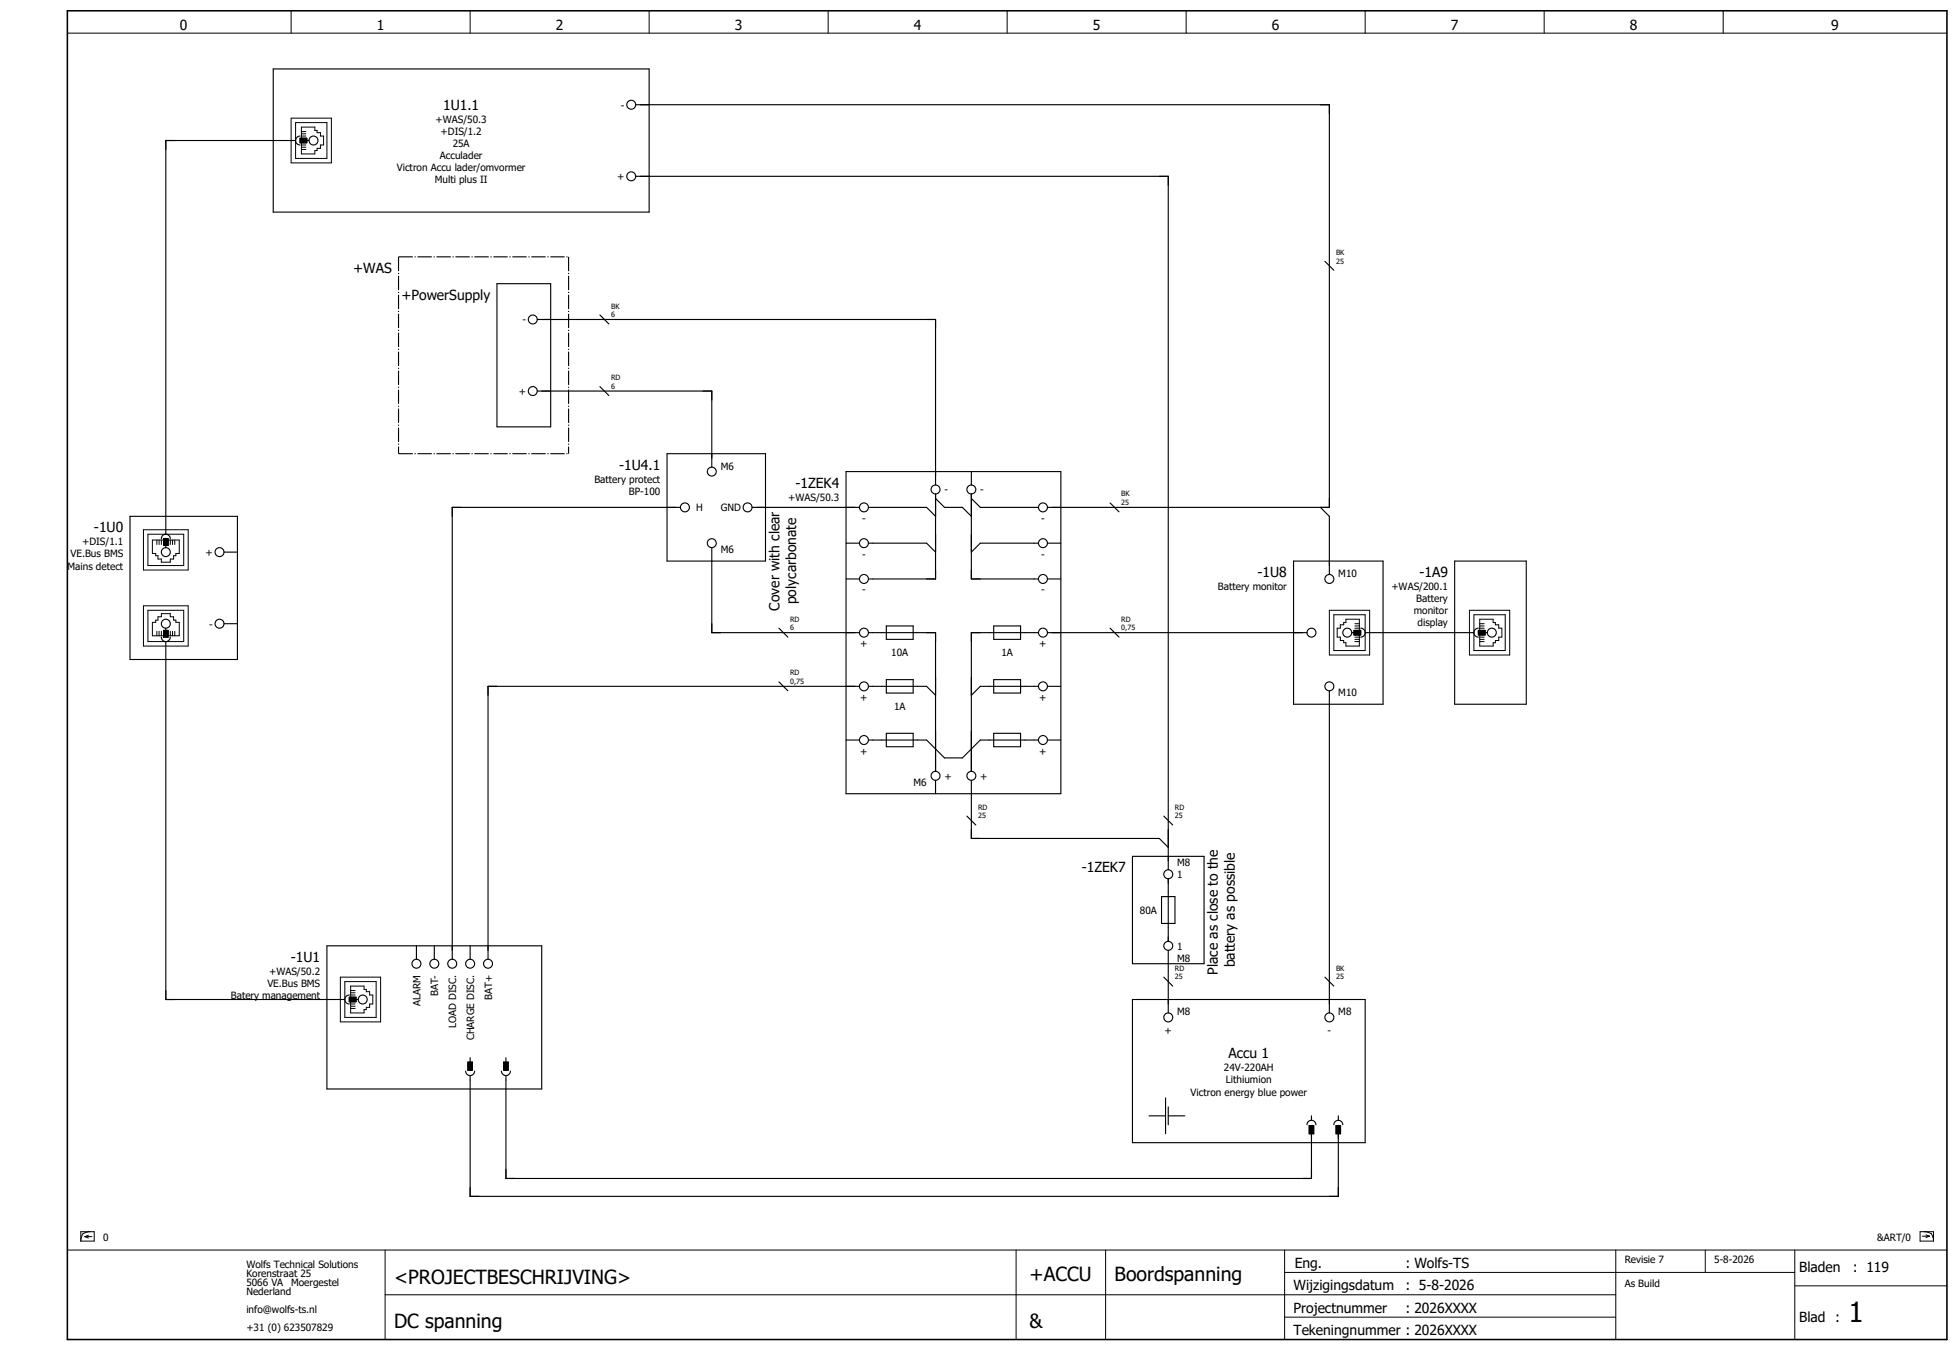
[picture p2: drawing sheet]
<svg xmlns="http://www.w3.org/2000/svg" width="438mm" height="302mm" viewBox="0 0 438 302" stroke-linecap="round" stroke-linejoin="round" font-family="sans-serif">
<g fill="none" stroke="#000" stroke-width=".22">
<path d="M15.1 7.4h420M65.1 2.4v5M105.1 2.4v5M145.1 2.4v5M185.1 2.4v5M225.1 2.4v5M265.1 2.4v5M305.1 2.4v5M345.1 2.4v5M385.1 2.4v5M65.1 26.4h9v10h-9zM66.1 27.4h7v8h-7z"/>
<path d="M67.4 30.4h1M67.4 28.4h3v.8h.5v.5h.7v.7h.7v2h-.7v.8h-.7v.5h-.5v.7h-3zM67.4 32.4h1M67.4 31.4h1M67.4 30.9h1M67.4 29.4h1M67.4 33.4h1M67.4 29.9h1M67.4 31.9h1M67.4 32.9h1M32.1 118.4h10v9h-10zM33.1 119.4h8v7h-8z"/>
<path d="M32.1 135.4h10v9h-10zM33.1 136.4h8v7h-8zM34.1 139.1h.7v-.5h.5v-.7h.8v-.7h2v.7h.7v.7h.5v.5h.8v3h-6zM34.1 120.7h6v3h-.8v.5h-.5v.8h-.7v.7h-2v-.7h-.8v-.8h-.5v-.5h-.7zM35.1 120.7v1M35.6 120.7v1M36.1 120.7v1M36.6 120.7v1M37.1 120.7v1M37.6 120.7v1M38.1 120.7v1M38.6 120.7v1"/>
<path d="M39.1 120.7v1M297.1 136.4h9v10h-9zM298.1 137.4h7v8h-7zM299.5 139.7h.8v-.5h.5v-.8h3v6h-3v-.7h-.5v-.5h-.8v-.8h-.7v-2h.7zM302.8 139.4h1M302.8 139.9h1M328.4 136.4h9v10h-9zM329.4 137.4h7v8h-7zM330.7 138.4h3v.8h.5v.5h.7v.7h.7v2h-.7v.8h-.7v.5h-.5v.7h-3zM330.7 139.4h1M330.7 139.9h1M35.1 141.1v1"/>
<path d="M35.6 141.1v1M36.1 141.1v1M36.6 141.1v1M37.1 141.1v1M37.6 141.1v1M38.1 141.1v1M38.6 141.1v1M39.1 141.1v1M302.8 141.4h1M302.8 140.4h1M302.8 141.9h1M302.8 143.4h1"/>
<path d="M302.8 142.4h1M302.8 142.9h1M302.8 140.9h1M330.7 141.4h1M330.7 140.4h1M330.7 141.9h1M330.7 143.4h1M330.7 142.4h1M330.7 142.9h1M330.7 140.9h1M76.1 218.4h9v10h-9zM77.1 219.4h7v8h-7z"/>
<path d="M78.4 220.4h3v.8h.5v.5h.7v.7h.7v2h-.7v.8h-.7v.5h-.5v.7h-3zM78.4 223.4h1M78.4 224.4h1M78.4 222.9h1M78.4 221.4h1M78.4 222.4h1M78.4 225.4h1M78.4 221.9h1M78.4 223.9h1M78.4 224.9h1M15.1 279.4h420M18.1 275.3h3v2.1h-3z"/>
<path d="M18.5 275.8l-.3 .8-.1 .8M19 276.4h1.6M19 276.4l.8 .3M19.8 276.1l-.8 .3M20.2 275.3l-.9 .1-.8 .4M86.1 279.4v20M227.1 279.4v20M247.1 279.4v20M287.1 279.4v20M361.1 279.4v20M381.1 279.4v5M401.1 279.4v20"/>
<path d="M429.1 275.3h3v2.1h-3zM429.6 276.3h1.6M430 275.3l.8 .1 .8 .4M430.4 276l.8 .3M431.2 276.3l-.8 .3M431.6 275.8l.3 .8 .2 .8M86.1 289.4h275M287.1 284.4h114M287.1 294.4h74M401.1 287.4h34"/>
</g>
<path d="M15.1 2.4h420v297h-420z" fill="none" stroke="#000" stroke-width=".35"/>
<g fill="none" stroke="#000" stroke-width=".25">
<path d="M61.1 15.4h84v32h-84zM66.1 31.4h-29v88M67.1 30.4a1 1 0 0 0-1 1 1 1 0 0 0 1 1M67.1 30.9h1.5v1h-1.5zM68.6 31.4h.5M142.1 23.4h155v90h-63M142.1 39.4h119v155M296.1 58.4l2 2M111.1 63.4h12v32h-12zM120.1 71.4h89v37M134.1 70.4l2 2M120.1 87.4h39v17"/>
<path d="M134.1 86.4l2 2M29.1 115.4h24v32h-24zM149.1 101.4h22v24h-22zM152.1 113.4h-51v101M168.1 113.4h24M189.1 105.4h48v72h-48zM194.1 113.4h13l2 2M209.1 111.4l2 2h4l2 2M209.1 110.4v19h-15M217.1 105.4v3M217.1 110.4v19h15M217.1 111.4l2 2h13"/>
<path d="M248.1 112.4l2 2M295.1 113.4l2 2v13M36.1 120.4a1 1 0 0 1 1-1 1 1 0 0 1 1 1M36.6 120.4h1v1.5h-1zM37.1 121.9v.5M50.1 139.4h3M50.1 123.4h3M159.1 122.4v19h33M189.1 129.4h3M189.1 121.4h3M194.1 121.4h13l2 2M198.1 139.9h6v3h-6z"/>
<path d="M222.1 139.9h6v3h-6zM232.1 121.4h-13l-2 2M234.1 129.4h3M234.1 121.4h3M289.1 125.4h20v32h-20zM325.1 125.4h16v32h-16zM36.1 142.4a1 1 0 0 0 1 1 1 1 0 0 0 1-1M36.6 140.9h1v1.5h-1zM37.1 140.4v.5M37.1 143.4v80h40M174.1 140.4l2 2M174.1 152.4l2 2"/>
<path d="M192.1 153.4h-83v61M194.1 141.4h15v31M194.1 153.4h13l2 2M198.1 151.9h6v3h-6zM222.1 151.9h6v3h-6zM232.1 141.4h-15v31M232.1 153.4h-13l-2 2M234.1 141.4h58M234.1 153.4h3M248.1 140.4l2 2M297.1 154.4v72M302.1 141.4h.5"/>
<path d="M302.6 140.9h1.5v1h-1.5zM304.1 140.4a1 1 0 0 1 1 1 1 1 0 0 1-1 1M305.1 141.4h24.3M330.4 140.4a1 1 0 0 0-1 1 1 1 0 0 0 1 1M330.4 140.9h1.5v1h-1.5zM331.9 141.4h.5M189.1 165.4h3M194.1 165.4h13l4 4h4l4-4h13M198.1 163.9h6v3h-6zM209.1 174.4v3M217.1 174.4v13h42l2 2M222.1 163.9h6v3h-6z"/>
<path d="M234.1 165.4h3M216.1 182.4l2 2M253.1 191.4h16v24h-16zM260.1 182.4l2 2M261.1 196.4v14M73.1 211.4h48v32h-48zM93.1 211.4v3M97.1 211.4v3M105.1 211.4v3M259.6 200.4h3v6h-3zM260.1 218.4l2 2M261.1 212.4v14"/>
<path d="M296.1 218.4l2 2M78.1 222.4a1 1 0 0 0-1 1 1 1 0 0 0 1 1M78.1 222.9h1.5v1h-1.5zM79.6 223.4h.5M104.1 239.4a1 1 0 0 0 1 1 1 1 0 0 0 1-1M104.6 237.4h1v1.8h-1zM105.1 236.4v1M112.1 239.4a1 1 0 0 0 1 1 1 1 0 0 0 1-1M112.6 237.4h1v1.8h-1zM113.1 236.4v1M253.1 223.4h52v32h-52zM105.1 240.4v27h194v-14"/>
<path d="M113.1 240.4v23h180v-10M256.8 249.4h3.7M260.5 245.4v8M261.1 247.4v4M261.1 249.4h3.7M292.1 251.4a1 1 0 0 1 1-1 1 1 0 0 1 1 1M292.6 251.6h1v1.8h-1zM293.1 249.4v1M298.1 251.4a1 1 0 0 1 1-1 1 1 0 0 1 1 1M298.6 251.6h1v1.8h-1zM299.1 249.4v1"/>
<circle cx="70.1" cy="31.4" r="1"/>
<circle cx="141.1" cy="39.4" r="1"/>
<circle cx="141.1" cy="23.4" r="1"/>
<circle cx="119.1" cy="71.4" r="1"/>
<circle cx="119.1" cy="87.4" r="1"/>
<circle cx="153.1" cy="113.4" r="1"/>
<circle cx="159.1" cy="105.4" r="1"/>
<circle cx="167.1" cy="113.4" r="1"/>
<circle cx="193.1" cy="113.4" r="1"/>
<circle cx="209.1" cy="109.4" r="1"/>
<circle cx="217.1" cy="109.4" r="1"/>
<circle cx="233.1" cy="113.4" r="1"/>
<circle cx="37.1" cy="139.4" r="1"/>
<circle cx="37.1" cy="123.4" r="1"/>
<circle cx="49.1" cy="139.4" r="1"/>
<circle cx="49.1" cy="123.4" r="1"/>
<circle cx="159.1" cy="121.4" r="1"/>
<circle cx="193.1" cy="121.4" r="1"/>
<circle cx="193.1" cy="129.4" r="1"/>
<circle cx="233.1" cy="121.4" r="1"/>
<circle cx="233.1" cy="129.4" r="1"/>
<circle cx="297.1" cy="129.4" r="1"/>
<circle cx="193.1" cy="141.4" r="1"/>
<circle cx="193.1" cy="153.4" r="1"/>
<circle cx="233.1" cy="141.4" r="1"/>
<circle cx="233.1" cy="153.4" r="1"/>
<circle cx="293.1" cy="141.4" r="1"/>
<circle cx="297.1" cy="153.4" r="1"/>
<circle cx="301.1" cy="141.4" r="1"/>
<circle cx="333.4" cy="141.4" r="1"/>
<circle cx="193.1" cy="165.4" r="1"/>
<circle cx="209.1" cy="173.4" r="1"/>
<circle cx="217.1" cy="173.4" r="1"/>
<circle cx="233.1" cy="165.4" r="1"/>
<circle cx="261.1" cy="195.4" r="1"/>
<circle cx="93.1" cy="215.4" r="1"/>
<circle cx="97.1" cy="215.4" r="1"/>
<circle cx="101.1" cy="215.4" r="1"/>
<circle cx="105.1" cy="215.4" r="1"/>
<circle cx="109.1" cy="215.4" r="1"/>
<circle cx="261.1" cy="211.4" r="1"/>
<circle cx="81.1" cy="223.4" r="1"/>
<circle cx="261.1" cy="227.4" r="1"/>
<circle cx="297.1" cy="227.4" r="1"/>
</g>
<path d="M89.1 57.4h38M89.1 57.4v44M127.1 57.4v44M89.1 101.4h38" fill="none" stroke="#000" stroke-width=".25" stroke-dasharray="3.2 .4 .2 .4" stroke-linecap="butt"/>
<path d="M67.1 30.9h1.5v1h-1.5zM36.6 120.4h1v1.5h-1zM36.6 140.9h1v1.5h-1zM302.6 140.9h1.5v1h-1.5zM330.4 140.9h1.5v1h-1.5zM78.1 222.9h1.5v1h-1.5zM104.6 237.4h1v1.8h-1zM112.6 237.4h1v1.8h-1zM292.6 251.6h1v1.8h-1zM298.6 251.6h1v1.8h-1z" fill="#000" stroke="#000" stroke-width=".22"/>
<text font-size="6.2" x="413.1" y="295.4">1</text>
<g font-size="4.3">
<text x="88.1" y="286.9">&lt;PROJECTBESCHRIJVING&gt;</text>
<text x="230.1" y="286.4">+ACCU</text>
<text x="249.1" y="286.4">Boordspanning</text>
<text x="88.1" y="296.9">DC spanning</text>
<text x="230.1" y="296.9">&amp;</text>
</g>
<g font-size="3.1">
<text x="40.2" y="6.8">0</text>
<text x="84.2" y="6.8">1</text>
<text x="124.2" y="6.8">2</text>
<text x="164.2" y="6.8">3</text>
<text x="204.2" y="6.8">4</text>
<text x="244.2" y="6.8">5</text>
<text x="284.2" y="6.8">6</text>
<text x="324.2" y="6.8">7</text>
<text x="364.2" y="6.8">8</text>
<text x="409.2" y="6.8">9</text>
<text x="99" y="24.5">1U1.1</text>
<text x="78.9" y="61">+WAS</text>
<text x="89.7" y="67">+PowerSupply</text>
<text x="138.4" y="105">-1U4.1</text>
<text x="177.7" y="109">-1ZEK4</text>
<text x="21" y="119">-1U0</text>
<text x="281" y="129">-1U8</text>
<text x="317.2" y="129">-1A9</text>
<text x="174.2" y="136.5" transform="rotate(-90 174.2 136.5)">Cover with clear</text>
<text x="177.9" y="135" transform="rotate(-90 177.9 135)">polycarbonate</text>
<text x="241.7" y="195">-1ZEK7</text>
<text x="65" y="215">-1U1</text>
<text x="272.2" y="217.9" transform="rotate(-90 272.2 217.9)">Place as close to the</text>
<text x="275.9" y="216.2" transform="rotate(-90 275.9 216.2)">battery as possible</text>
<text x="274.5" y="236.6">Accu 1</text>
<text x="289.3" y="283.4">Eng.</text>
<text x="314.1" y="283.4">: Wolfs-TS</text>
<text x="402.1" y="284.4">Bladen</text>
<text x="414.1" y="284.4">: 119</text>
<text x="289.1" y="288.4">Wijzigingsdatum</text>
<text x="289.1" y="293.4">Projectnummer</text>
<text x="314.1" y="288.4">: 5-8-2026</text>
<text x="314.1" y="293.4">: 2026XXXX</text>
<text x="289.1" y="298.4">Tekeningnummer : 2026XXXX</text>
<text x="402.1" y="295.4">Blad :</text>
</g>
<g font-size="2.2">
<text x="97.3" y="27.4">+WAS/50.3</text>
<text x="138.7" y="24.3">-</text>
<text x="98.3" y="35.5">Acculader</text>
<text x="98.5" y="30.1">+DIS/1.2</text>
<text x="101.2" y="32.8">25A</text>
<text x="88.7" y="38.2">Victron Accu lader/omvormer</text>
<text x="97.2" y="40.9">Multi plus II</text>
<text x="137.9" y="40.3">+</text>
<text x="116.7" y="72.3">-</text>
<text x="115.9" y="88.3">+</text>
<text x="132.8" y="107.9">Battery protect</text>
<text x="161.1" y="104.9">M6</text>
<text x="140.5" y="110.6">BP-100</text>
<text x="176.1" y="111.9">+WAS/50.3</text>
<text x="211.1" y="110.3">-</text>
<text x="219.1" y="110.3">-</text>
<text x="155.6" y="114.3">H</text>
<text x="161.1" y="114.3">GND</text>
<text x="192.6" y="116.6">-</text>
<text x="232.6" y="116.6">-</text>
<text x="15.7" y="124.6">VE.Bus BMS</text>
<text x="18.4" y="121.9">+DIS/1.1</text>
<text x="45.9" y="124.3">+</text>
<text x="161.1" y="123.6">M6</text>
<text x="192.6" y="124.6">-</text>
<text x="232.6" y="124.6">-</text>
<text x="15.1" y="127.3">Mains detect</text>
<text x="272.2" y="131.9">Battery monitor</text>
<text x="299.1" y="128.9">M10</text>
<text x="310.9" y="131.9">+WAS/200.1</text>
<text x="192.6" y="132.6">-</text>
<text x="232.6" y="132.6">-</text>
<text x="315.9" y="137.3">monitor</text>
<text x="316.5" y="134.6">Battery</text>
<text x="46.7" y="140.3">-</text>
<text x="316.8" y="140">display</text>
<text x="192.2" y="144.6">+</text>
<text x="199.2" y="146.6">10A</text>
<text x="223.8" y="146.6">1A</text>
<text x="232.2" y="144.6">+</text>
<text x="299.1" y="155.6">M10</text>
<text x="192.2" y="156.6">+</text>
<text x="199.8" y="158.6">1A</text>
<text x="232.2" y="156.6">+</text>
<text x="192.2" y="168.6">+</text>
<text x="232.2" y="168.6">+</text>
<text x="204.1" y="175.6">M6</text>
<text x="211.1" y="174.3">+</text>
<text x="219.1" y="174.3">+</text>
<text x="263.1" y="196.3">1</text>
<text x="263.1" y="193.6">M8</text>
<text x="254.7" y="204.3">80A</text>
<text x="263.1" y="212.3">1</text>
<text x="263.1" y="215">M8</text>
<text x="59.7" y="220.6">VE.Bus BMS</text>
<text x="60.1" y="217.9">+WAS/50.2</text>
<text x="51.6" y="223.3">Batery management</text>
<text x="93.9" y="224.8" transform="rotate(-90 93.9 224.8)">ALARM</text>
<text x="97.9" y="222.7" transform="rotate(-90 97.9 222.7)">BAT-</text>
<text x="109.9" y="223.5" transform="rotate(-90 109.9 223.5)">BAT+</text>
<text x="263.1" y="226.9">M8</text>
<text x="299.1" y="226.9">M8</text>
<text x="101.9" y="229.8" transform="rotate(-90 101.9 229.8)">LOAD DISC.</text>
<text x="105.9" y="232.6" transform="rotate(-90 105.9 232.6)">CHARGE DISC.</text>
<text x="260.2" y="231.1">+</text>
<text x="296.6" y="231.1">-</text>
<text x="273.5" y="239.5">24V-220AH</text>
<text x="266.1" y="244.9">Victron energy blue power</text>
<text x="273.9" y="242.2">Lithiumion</text>
<text x="23.1" y="277.4">0</text>
<text x="419.4" y="277.4">&amp;ART/0</text>
<text x="55.1" y="283.4">Wolfs Technical Solutions</text>
<text x="55.1" y="285.4">Korenstraat 25</text>
<text x="55.1" y="287.4">5066 VA</text>
<text x="65.1" y="287.4">Moergestel</text>
<text x="363.1" y="282.4">Revisie 7</text>
<text x="363.1" y="287.6">As Build</text>
<text x="383.1" y="282.4">5-8-2026</text>
<text x="55.1" y="289.4">Nederland</text>
<text x="55.1" y="293.4">info@wolfs-ts.nl</text>
<text x="55.1" y="297.4">+31 (0) 623507829</text>
</g>
<g font-size="1.6">
<text x="298.6" y="58.9">25</text>
<text x="298.6" y="57">BK</text>
<text x="136.6" y="70.9">6</text>
<text x="136.6" y="69">BK</text>
<text x="136.6" y="86.9">6</text>
<text x="136.6" y="85">RD</text>
<text x="250.6" y="112.9">25</text>
<text x="250.6" y="111">BK</text>
<text x="176.6" y="140.9">6</text>
<text x="176.6" y="139">RD</text>
<text x="250.6" y="140.9">0,75</text>
<text x="250.6" y="139">RD</text>
<text x="176.6" y="152.9">0,75</text>
<text x="176.6" y="151">RD</text>
<text x="218.6" y="182.9">25</text>
<text x="218.6" y="181">RD</text>
<text x="262.6" y="182.9">25</text>
<text x="262.6" y="181">RD</text>
<text x="262.6" y="218.9">25</text>
<text x="262.6" y="217">RD</text>
<text x="298.6" y="218.9">25</text>
<text x="298.6" y="217">BK</text>
</g>
</svg>
